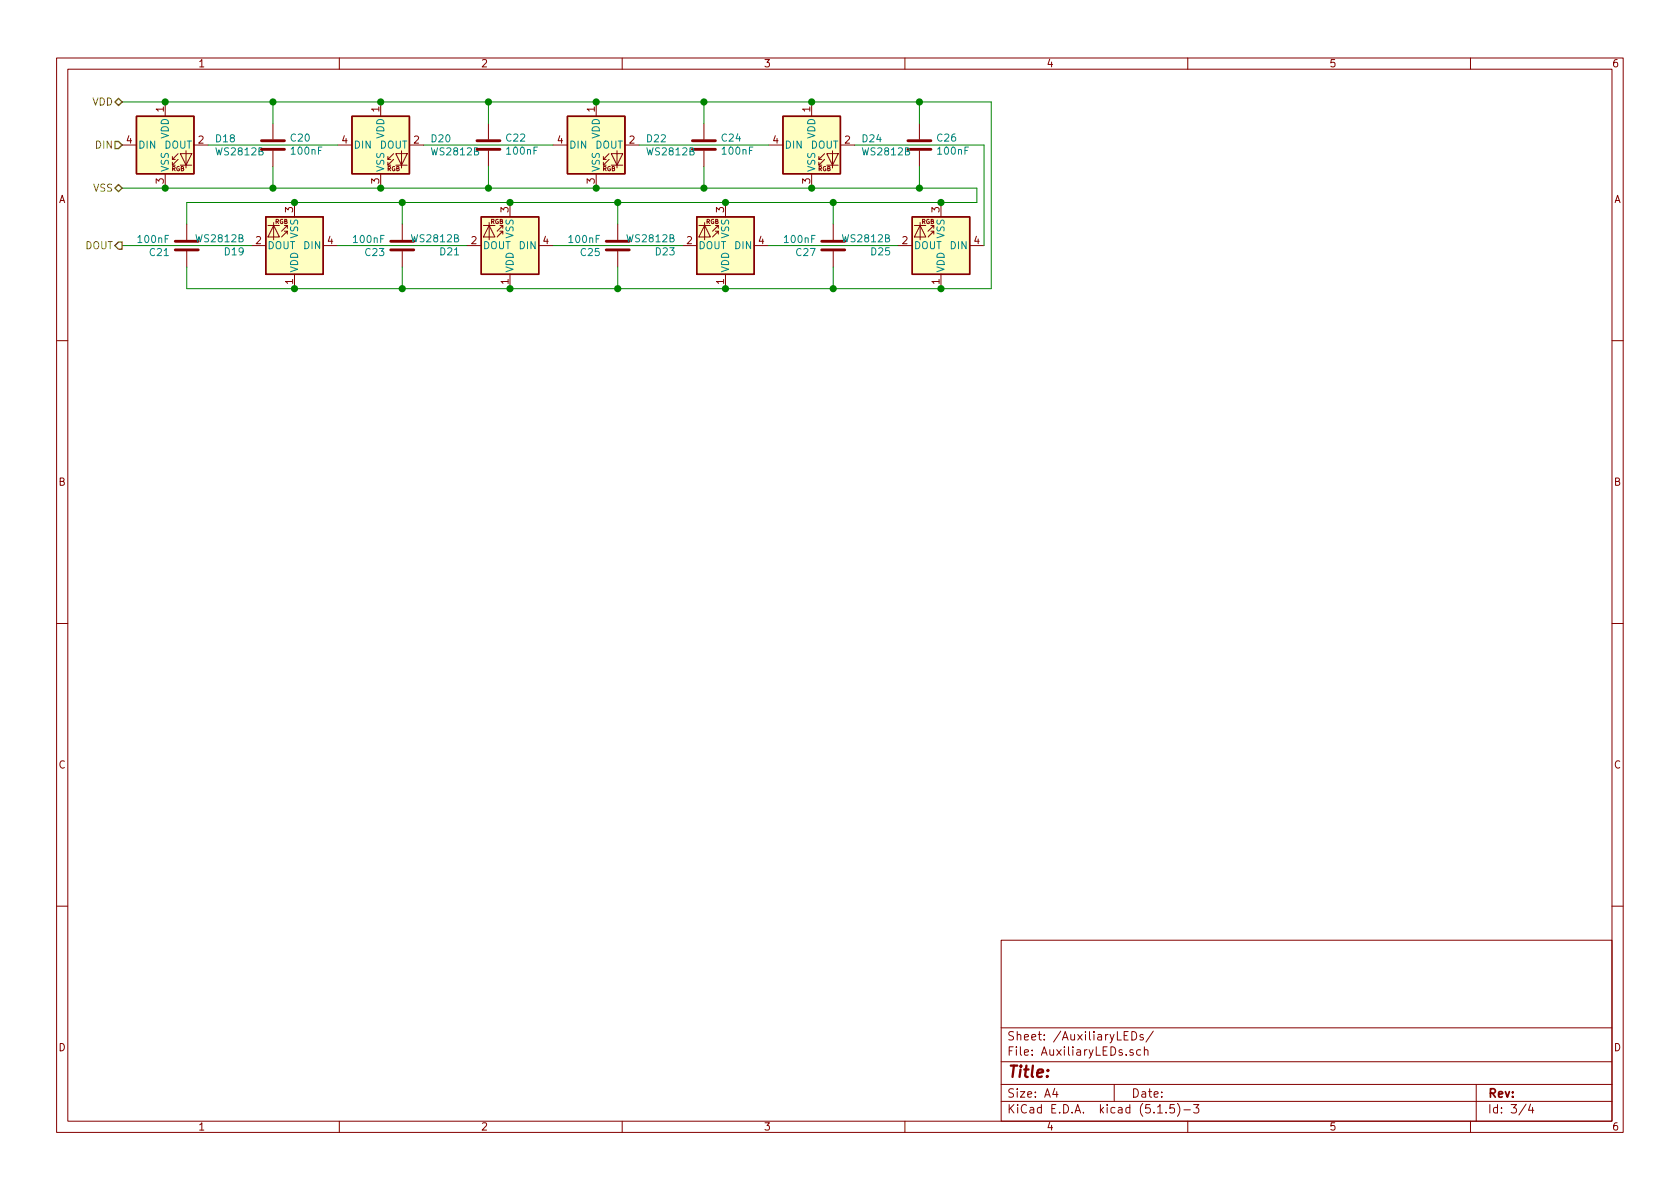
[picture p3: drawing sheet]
<svg xmlns="http://www.w3.org/2000/svg" width="297mm" height="210mm" viewBox="0 0 297 210" stroke-linecap="round" stroke-linejoin="round" font-family="sans-serif">
<g fill="none" stroke="#840000" stroke-width=".18">
<path d="M10 10.3h277v189.9h-277zM12 12.2h273v186.1h-273zM29.2 18v2.6M60 10.3v1.9M67.3 18v2.6M105.4 18v2.6M110 10.3v1.9M143.5 18v2.6M160 10.3v1.9M210 10.3v1.9M260 10.3v1.9M21.6 25.6h2.5"/>
<path d="M29.2 30.7v2.6M30.5 28.2h.5M31.5 28.2l-1 1v-.5M31.5 27.2l-1 1v-.5M31.9 27.2h2l-1 2zM31.9 29.2h2M32.9 26.7v3M33 39.6v2.8M34.3 25.6h2.5M47.4 39.9h2M48.3 21.8v2.8M48.3 26.7v2.8"/>
<path d="M48.4 39.4v3M48.4 39.9l1 2h-2zM52.1 35.8v2.5M59.7 25.6h2.5M67.3 30.7v2.6M68.6 28.2h.5M69.6 28.2l-1 1v-.5M69.6 27.2l-1 1v-.5M70 27.2h2l-1 2zM70 29.2h2M71 26.7v3M71.1 39.6v2.8"/>
<path d="M72.4 25.6h2.5M85.5 39.9h2M86.4 21.8v2.8M86.4 26.7v2.8M86.5 39.4v3M86.5 39.9l1 2h-2zM90.2 35.8v2.5M97.8 25.6h2.5M105.4 30.7v2.6M106.7 28.2h.5M107.7 28.2l-1 1v-.5M107.7 27.2l-1 1v-.5"/>
<path d="M108.1 27.2h2l-1 2zM108.1 29.2h2M109.1 26.7v3M109.2 39.6v2.8M110.5 25.6h2.5M123.6 39.9h2M124.5 21.8v2.8M124.5 26.7v2.8M124.6 39.4v3M124.6 39.9l1 2h-2zM128.3 35.8v2.5M135.9 25.6h2.5"/>
<path d="M143.5 30.7v2.6M144.8 28.2h.5M145.8 28.2l-1 1v-.5M145.8 27.2l-1 1v-.5M146.2 27.2h2l-1 2zM146.2 29.2h2M147.2 26.7v3M147.3 39.6v2.8M148.6 25.6h2.5M161.7 39.9h2M162.6 21.8v2.8M162.6 26.7v2.8"/>
<path d="M162.7 39.4v3M162.7 39.9l1 2h-2zM166.4 35.8v2.5M33 44.4v2.8M44.4 43.4h2.6M50.3 40.9h.5M50.8 40.4v-.5l-1 1M50.8 41.4v-.5l-1 1M52.1 48.5v2.5M57.1 43.4h2.6M71.1 44.4v2.8M82.5 43.4h2.6"/>
<path d="M88.4 40.9h.5M88.9 40.4v-.5l-1 1M88.9 41.4v-.5l-1 1M90.2 48.5v2.5M95.2 43.4h2.6M109.2 44.4v2.8M120.6 43.4h2.6M126.5 40.9h.5M127 40.4v-.5l-1 1M127 41.4v-.5l-1 1M128.3 48.5v2.5M133.3 43.4h2.6"/>
<path d="M147.3 44.4v2.8M158.7 43.4h2.6M164.6 40.9h.5M165.1 40.4v-.5l-1 1M165.1 41.4v-.5l-1 1M166.4 48.5v2.5M171.4 43.4h2.6M10 60.2h2M285 60.2h2M10 110.3h2M285 110.3h2M10 160.2h2"/>
<path d="M177 166.3h108v32h-108zM285 160.2h2M60 198.3v1.9M110 198.3v1.9M160 198.3v1.9M177 194.8h108M177 191.8h108M177 187.8h108M177 181.8h108M186.5 192.5l-.4 1h1M186.8 193v1M197 191.8v3"/>
<path d="M200.1 182.4a.75 .75 0 0 1 .9 .8 .75 .75 0 0 1-.9 .7zM200.3 185.7l-.3-.1-.2 .2v.2l.5 .2v.3h-.5M201.7 185.7l-.4-.1-.3 .3v.6l.3 .1 .4-.1M202.1 183l-.3-.1-.3 .2 .1 .3 .5 .1v.3h-.6M202.3 185.7l.2-.1 .4 .1 .1 .9M202.3 185.1v1.5M203.9 182.3l-1.3 2M204.7 196.8h.8M206.2 196.7v.1M207.6 195.3h-.7l-.1 .7 .2-.1 .5 .1 .2 .2-.1 .5-.2 .1-.6-.1M208.2 195.1a1.71 1.71 0 0 1 0 2.3M209.3 196.3h1.2"/>
<path d="M210 198.3v1.9M211 195.3h1l-.5 .6 .4 .1v.7l-.2 .1-.7-.1M260 198.3v1.9M261 191.8v6.5M269.8 195.2l-1.2 2M270.6 195.2l-.3 1.1h.9M271 195.8v1"/>
</g>
<g fill="none" stroke="#840000" stroke-width=".51">
<path d="M46.2 24.9h4.1M46.2 26.4h4.1M84.3 24.9h4.1M84.3 26.4h4.1M122.4 24.9h4.1M122.4 26.4h4.1M160.5 24.9h4.1M160.5 26.4h4.1M31 44.2h4.1M31 42.7h4.1M69.1 44.2h4.1M69.1 42.7h4.1"/>
<path d="M107.2 44.2h4.1M107.2 42.7h4.1M145.3 44.2h4.1M145.3 42.7h4.1"/>
</g>
<g fill="#ffffc2" stroke="#ffffc2" stroke-width=".18">
<path d="M161.3 38.3h10.1v10.2h-10.1z"/>
<path d="M47 38.3h10.1v10.2h-10.1z"/>
<path d="M138.4 20.6h10.2v10.1h-10.2z"/>
<path d="M123.2 38.3h10.1v10.2h-10.1z"/>
<path d="M100.3 20.6h10.2v10.1h-10.2z"/>
<path d="M62.2 20.6h10.2v10.1h-10.2z"/>
<path d="M85.1 38.3h10.1v10.2h-10.1z"/>
<path d="M24.1 20.6h10.2v10.1h-10.2z"/>
</g>
<path d="M24.1 20.6h10.2v10.1h-10.2zM47 38.3h10.1v10.2h-10.1zM62.2 20.6h10.2v10.1h-10.2zM85.1 38.3h10.1v10.2h-10.1zM100.3 20.6h10.2v10.1h-10.2zM123.2 38.3h10.1v10.2h-10.1zM138.4 20.6h10.2v10.1h-10.2zM161.3 38.3h10.1v10.2h-10.1z" fill="none" stroke="#840000" stroke-width=".25"/>
<g fill="none" stroke="#008400" stroke-width=".18">
<path d="M21.6 18h153.7v33h-142.3v-3.8M48.3 18v3.8M86.4 18v3.8M124.5 18v3.8M162.6 18v3.8M21.6 33.3h151.1v2.5h-139.7v3.8M36.8 25.6h22.9M48.3 29.5v3.8M71.1 35.8v3.8M74.9 25.6h22.9M86.4 29.5v3.8M109.2 35.8v3.8"/>
<path d="M113 25.6h22.9M124.5 29.5v3.8M147.3 35.8v3.8M151.1 25.6h22.9v17.8M162.6 29.5v3.8M21.6 43.4h22.8M59.7 43.4h22.8M71.1 47.2v3.8M97.8 43.4h22.8M109.2 47.2v3.8M135.9 43.4h22.8M147.3 47.2v3.8"/>
</g>
<path d="M20.3 18l.7-.6 .6 .6-.6 .7zM20.3 25h.7l.6 .6-.6 .7h-.7zM20.3 33.3l.7-.7 .6 .7-.6 .6zM21 42.8h.6v1.3h-.6l-.7-.7z" fill="none" stroke="#848400" stroke-width=".25"/>
<g fill="#008400" stroke="#008400" stroke-width=".25">
<circle cx="166.4" cy="35.8" r=".51"/>
<circle cx="67.3" cy="33.3" r=".51"/>
<circle cx="48.3" cy="33.3" r=".51"/>
<circle cx="71.1" cy="35.8" r=".51"/>
<circle cx="52.1" cy="35.8" r=".51"/>
<circle cx="147.3" cy="35.8" r=".51"/>
<circle cx="48.3" cy="18" r=".51"/>
<circle cx="147.3" cy="51" r=".51"/>
<circle cx="162.6" cy="33.3" r=".51"/>
<circle cx="71.1" cy="51" r=".51"/>
<circle cx="52.1" cy="51" r=".51"/>
<circle cx="67.3" cy="18" r=".51"/>
<circle cx="109.2" cy="35.8" r=".51"/>
<circle cx="86.4" cy="33.3" r=".51"/>
<circle cx="86.4" cy="18" r=".51"/>
<circle cx="29.2" cy="33.3" r=".51"/>
<circle cx="29.2" cy="18" r=".51"/>
<circle cx="109.2" cy="51" r=".51"/>
<circle cx="128.3" cy="35.8" r=".51"/>
<circle cx="128.3" cy="51" r=".51"/>
<circle cx="90.2" cy="35.8" r=".51"/>
<circle cx="105.4" cy="18" r=".51"/>
<circle cx="90.2" cy="51" r=".51"/>
<circle cx="143.5" cy="18" r=".51"/>
<circle cx="143.5" cy="33.3" r=".51"/>
<circle cx="124.5" cy="33.3" r=".51"/>
<circle cx="162.6" cy="18" r=".51"/>
<circle cx="124.5" cy="18" r=".51"/>
<circle cx="166.4" cy="51" r=".51"/>
<circle cx="105.4" cy="33.3" r=".51"/>
</g>
<text font-size="2.8" fill="#840000" x="178" y="190.5">Title:</text>
<g font-size="2.1" fill="#840000">
<text x="178" y="184">Sheet: /AuxiliaryLEDs/</text>
<text x="178" y="186.7">File: AuxiliaryLEDs.sch</text>
<text x="178" y="196.9">KiCad E.D.A. kicad (5.1.5)-3</text>
<text x="178" y="194.1">Size: A4</text>
<text x="200" y="194.1">Date:</text>
<text x="263" y="194.1">Rev:</text>
<text x="263" y="196.9">Id: 3/4</text>
</g>
<g font-size="1.8" fill="#840000">
<text x="35" y="11.9">1</text>
<text x="85" y="11.9">2</text>
<text x="135" y="11.9">3</text>
<text x="185" y="11.9">4</text>
<text x="235" y="11.9">5</text>
<text x="285" y="11.9">6</text>
<text x="29" y="19.8" transform="rotate(-90 29 19.8)">1</text>
<text x="67.1" y="19.8" transform="rotate(-90 67.1 19.8)">1</text>
<text x="105.2" y="19.8" transform="rotate(-90 105.2 19.8)">1</text>
<text x="143.3" y="19.8" transform="rotate(-90 143.3 19.8)">1</text>
<text x="22.4" y="25.4">4</text>
<text x="35.1" y="25.4">2</text>
<text x="60.5" y="25.4">4</text>
<text x="73.2" y="25.4">2</text>
<text x="98.6" y="25.4">4</text>
<text x="111.3" y="25.4">2</text>
<text x="136.7" y="25.4">4</text>
<text x="149.4" y="25.4">2</text>
<text x="10.4" y="35.9">A</text>
<text x="29" y="32.5" transform="rotate(-90 29 32.5)">3</text>
<text x="67.1" y="32.5" transform="rotate(-90 67.1 32.5)">3</text>
<text x="105.2" y="32.5" transform="rotate(-90 105.2 32.5)">3</text>
<text x="143.3" y="32.5" transform="rotate(-90 143.3 32.5)">3</text>
<text x="285.4" y="35.9">A</text>
<text x="51.8" y="37.6" transform="rotate(-90 51.8 37.6)">3</text>
<text x="89.9" y="37.6" transform="rotate(-90 89.9 37.6)">3</text>
<text x="128" y="37.6" transform="rotate(-90 128 37.6)">3</text>
<text x="166.1" y="37.6" transform="rotate(-90 166.1 37.6)">3</text>
<text x="45.2" y="43.2">2</text>
<text x="57.9" y="43.2">4</text>
<text x="83.3" y="43.2">2</text>
<text x="96" y="43.2">4</text>
<text x="121.4" y="43.2">2</text>
<text x="134.1" y="43.2">4</text>
<text x="159.5" y="43.2">2</text>
<text x="172.2" y="43.2">4</text>
<text x="51.8" y="50.3" transform="rotate(-90 51.8 50.3)">1</text>
<text x="89.9" y="50.3" transform="rotate(-90 89.9 50.3)">1</text>
<text x="128" y="50.3" transform="rotate(-90 128 50.3)">1</text>
<text x="166.1" y="50.3" transform="rotate(-90 166.1 50.3)">1</text>
<text x="10.4" y="85.9">B</text>
<text x="285.4" y="85.9">B</text>
<text x="10.4" y="135.9">C</text>
<text x="285.4" y="135.9">C</text>
<text x="10.4" y="185.9">D</text>
<text x="285.4" y="185.9">D</text>
<text x="35" y="199.9">1</text>
<text x="85" y="199.9">2</text>
<text x="135" y="199.9">3</text>
<text x="185" y="199.9">4</text>
<text x="235" y="199.9">5</text>
<text x="285" y="199.9">6</text>
</g>
<g font-size="1.8" fill="#848400">
<text x="16.3" y="18.7">VDD</text>
<text x="17" y="26.3">DIN</text>
<text x="16.5" y="33.9">VSS</text>
<text x="15.1" y="44.1">DOUT</text>
</g>
<g font-size="1.8" fill="#008484">
<text x="24.4" y="26.3">DIN</text>
<text x="29" y="26.3">DOUT</text>
<text x="29.8" y="24.6" transform="rotate(-90 29.8 24.6)">VDD</text>
<text x="38.2" y="25.2">D18</text>
<text x="38.4" y="27.5">WS2812B</text>
<text x="51.5" y="25">C20</text>
<text x="51.6" y="27.4">100nF</text>
<text x="62.5" y="26.3">DIN</text>
<text x="67.1" y="26.3">DOUT</text>
<text x="67.9" y="24.6" transform="rotate(-90 67.9 24.6)">VDD</text>
<text x="76.3" y="25.2">D20</text>
<text x="76.5" y="27.5">WS2812B</text>
<text x="89.6" y="25">C22</text>
<text x="89.7" y="27.4">100nF</text>
<text x="100.6" y="26.3">DIN</text>
<text x="105.2" y="26.3">DOUT</text>
<text x="106" y="24.6" transform="rotate(-90 106 24.6)">VDD</text>
<text x="114.4" y="25.2">D22</text>
<text x="114.6" y="27.5">WS2812B</text>
<text x="127.7" y="25">C24</text>
<text x="127.8" y="27.4">100nF</text>
<text x="138.7" y="26.3">DIN</text>
<text x="143.3" y="26.3">DOUT</text>
<text x="144.1" y="24.6" transform="rotate(-90 144.1 24.6)">VDD</text>
<text x="152.5" y="25.2">D24</text>
<text x="152.7" y="27.5">WS2812B</text>
<text x="165.8" y="25">C26</text>
<text x="165.9" y="27.4">100nF</text>
<text x="29.8" y="30.5" transform="rotate(-90 29.8 30.5)">VSS</text>
<text x="67.9" y="30.5" transform="rotate(-90 67.9 30.5)">VSS</text>
<text x="106" y="30.5" transform="rotate(-90 106 30.5)">VSS</text>
<text x="144.1" y="30.5" transform="rotate(-90 144.1 30.5)">VSS</text>
<text x="24.5" y="43">100nF</text>
<text x="26.5" y="45.3">C21</text>
<text x="34.8" y="42.8">WS2812B</text>
<text x="39.8" y="45.2">D19</text>
<text x="47.2" y="44.1">DOUT</text>
<text x="52.7" y="42.1" transform="rotate(-90 52.7 42.1)">VSS</text>
<text x="53.8" y="44.1">DIN</text>
<text x="62.6" y="43">100nF</text>
<text x="64.6" y="45.3">C23</text>
<text x="72.9" y="42.8">WS2812B</text>
<text x="77.9" y="45.2">D21</text>
<text x="85.3" y="44.1">DOUT</text>
<text x="90.8" y="42.1" transform="rotate(-90 90.8 42.1)">VSS</text>
<text x="91.9" y="44.1">DIN</text>
<text x="100.7" y="43">100nF</text>
<text x="102.7" y="45.3">C25</text>
<text x="111" y="42.8">WS2812B</text>
<text x="116" y="45.2">D23</text>
<text x="123.4" y="44.1">DOUT</text>
<text x="128.9" y="42.1" transform="rotate(-90 128.9 42.1)">VSS</text>
<text x="130" y="44.1">DIN</text>
<text x="138.8" y="43">100nF</text>
<text x="140.8" y="45.3">C27</text>
<text x="149.1" y="42.8">WS2812B</text>
<text x="154.1" y="45.2">D25</text>
<text x="161.5" y="44.1">DOUT</text>
<text x="167" y="42.1" transform="rotate(-90 167 42.1)">VSS</text>
<text x="168.1" y="44.1">DIN</text>
<text x="52.7" y="48.3" transform="rotate(-90 52.7 48.3)">VDD</text>
<text x="90.8" y="48.3" transform="rotate(-90 90.8 48.3)">VDD</text>
<text x="128.9" y="48.3" transform="rotate(-90 128.9 48.3)">VDD</text>
<text x="167" y="48.3" transform="rotate(-90 167 48.3)">VDD</text>
</g>
<g font-size="1.1" fill="#840000">
<text x="30.3" y="30.2">RGB</text>
<text x="68.4" y="30.2">RGB</text>
<text x="106.5" y="30.2">RGB</text>
<text x="144.6" y="30.2">RGB</text>
<text x="48.6" y="39.6">RGB</text>
<text x="86.7" y="39.6">RGB</text>
<text x="124.8" y="39.6">RGB</text>
<text x="162.9" y="39.6">RGB</text>
</g>
</svg>
